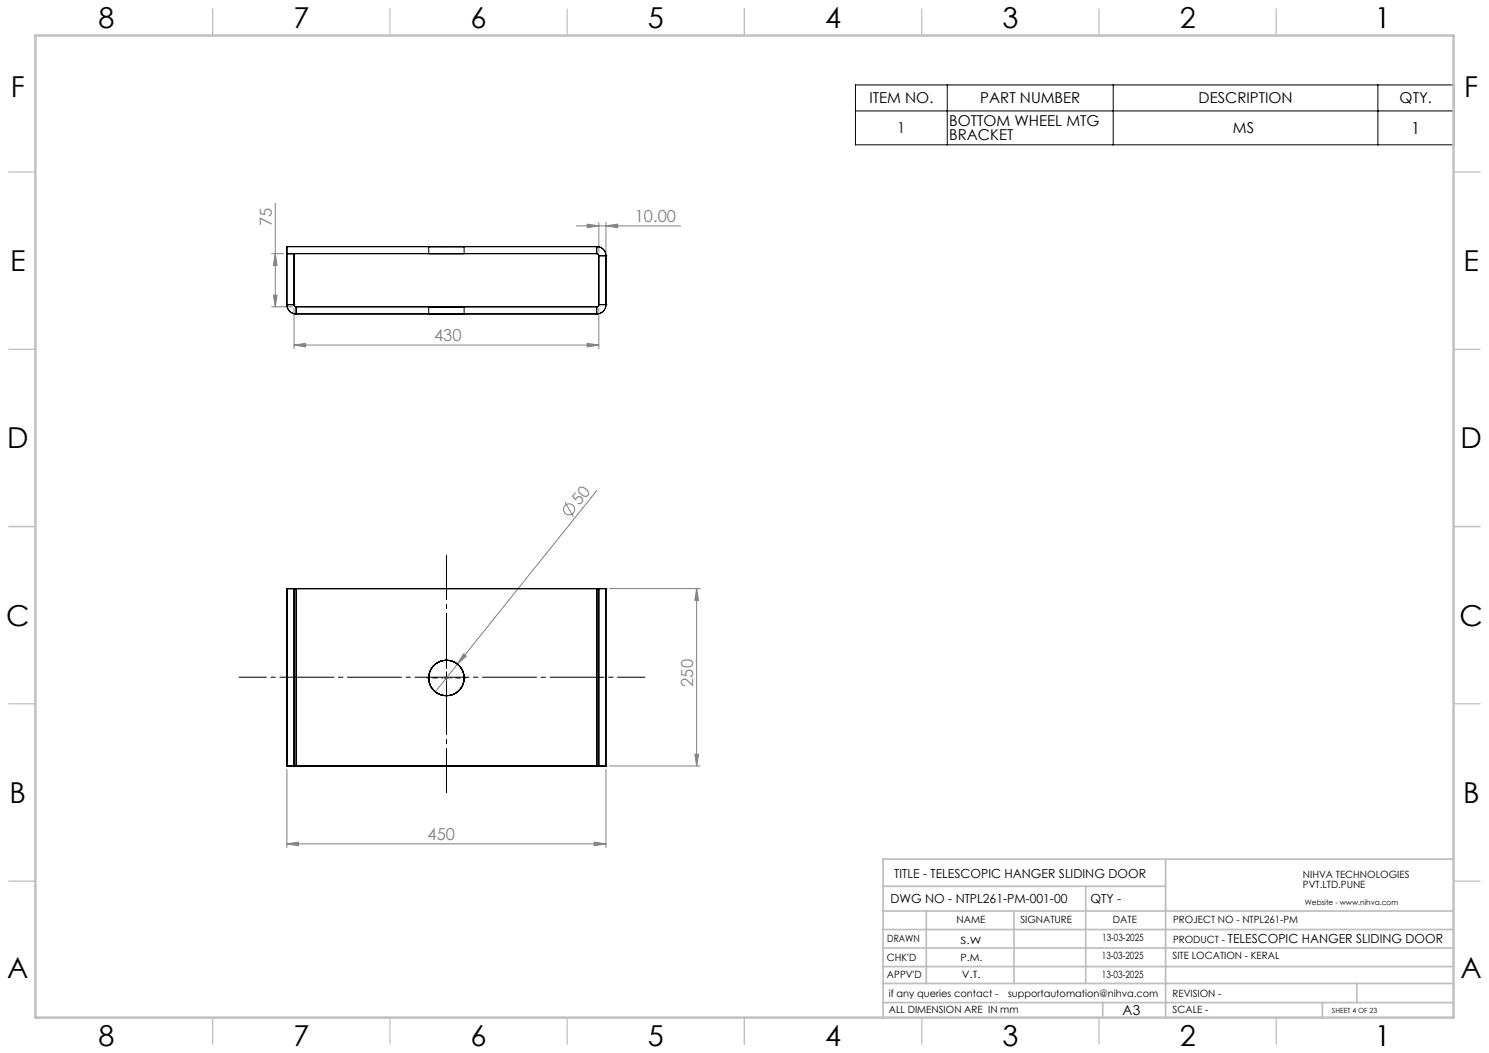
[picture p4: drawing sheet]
<svg xmlns="http://www.w3.org/2000/svg" width="420mm" height="297mm" viewBox="0 0 420 297" stroke-linecap="round" stroke-linejoin="round" font-family="sans-serif">
<g fill="none" stroke="#808080" stroke-width=".28">
<path d="M77.6 57.4v29.1M76.6 71.5h3.3M77.6 71.5l.5 3.4h-1zM162.6 63.7h29.3M165.6 63.2l3.3 .5-3.3 .5zM168.9 62.7v8.5M170.9 63.7l3.3-.5v1zM170.9 62.7v8.5M76.6 86.5h5.9M77.1 83.3h1l-.5 3.2zM82.9 97.3l3.3-.5v1.1zM82.9 87v11.4"/>
<path d="M82.9 97.3h86M165.6 96.8l3.3 .5-3.3 .6zM168.9 87v11.4M168.3 138.4l-39.3 48.9M159.3 141.6l2.4 4.1M171.9 166h25.6M196.5 166v50M196.5 166l.5 3.3h-1zM129 187.3l-6.2 7.8M130.7 184.4l.8 .7-2.5 2.2zM80.9 217v22M170.9 217v22"/>
<path d="M171.9 216h25.6M196 212.7h1l-.5 3.3zM80.9 238l3.3-.5v1zM80.9 238h90M167.6 237.5l3.3 .5-3.3 .5z"/>
<circle cx="160.5" cy="143.7" r="1.56"/>
</g>
<path d="M241.3 24h168.8v16.8h-168.8zM241.3 31.3h168.8M267.2 24v16.8M314 24v16.8M388.7 24v16.8M125.4 191.2h1M125.9 190.7v1" fill="none" stroke="#000" stroke-width=".28"/>
<path d="M125.9 156.6v67" fill="none" stroke="#000" stroke-width=".28" stroke-dasharray="15.2 1.3 1.3 1.3" stroke-dashoffset="2.7"/>
<path d="M67.4 191h114.5" fill="none" stroke="#000" stroke-width=".28" stroke-dasharray="15.2 1.3 1.3 1.3" stroke-dashoffset="7.5"/>
<path d="M124.9 191.2h-4.5M125.9 190.2v-4.5M125.9 192.2v4.5M126.9 191.2h4.5" fill="none" stroke="#000" stroke-width=".28" stroke-dasharray="15.2 1.3 1.3 1.3" stroke-dashoffset="14.9"/>
<g fill="none" stroke="#c0c0c0" stroke-width=".35">
<path d="M60 2.5v7.5M110 2.5v7.5M160 2.5v7.5M210 2.5v7.5M260 2.5v7.5M310 2.5v7.5M360 2.5v7.5M2.5 48.5h7.5M410 48.5h7.5M2.5 98.5h7.5M410 98.5h7.5M2.5 148.5h7.5"/>
<path d="M410 148.5h7.5M2.5 198.5h7.5M410 198.5h7.5M2.5 248.5h7.5M410 248.5h7.5M60 287v7.5M110 287v7.5M160 287v7.5M210 287v7.5M260 287v7.5M310 287v7.5M360 287v7.5"/>
</g>
<g fill="none" stroke="#c0c0c0" stroke-width=".5">
<path d="M249.1 257h160.9M249.1 250h79.7M261.3 257v20.4M286 257v20.4M306.2 250v27.4M328.8 242.3v44.7M410 242.3h-160.9v44.7M249.1 272.6h160.9M249.1 267.4h160.9M249.1 262.2h160.9M249.1 277.4h160.9M382.7 277.4v5.4"/>
<path d="M249.1 282.8h160.9M311 282.8v4.2M373 282.8v4.2"/>
</g>
<path d="M10 10h400v277h-400z" fill="none" stroke="#c0c0c0" stroke-width=".7"/>
<g fill="#808080">
<path d="M130.7 184.4l.8 .7-2.5 2.2z"/>
<path d="M80.9 238l3.3-.5v1zM167.6 237.5l3.3 .5-3.3 .5z"/>
<path d="M77.6 71.5l.5 3.4h-1zM77.1 83.3h1l-.5 3.2z"/>
<path d="M196.5 166l.5 3.3h-1zM196 212.7h1l-.5 3.3z"/>
<path d="M165.6 63.2l3.3 .5-3.3 .5zM170.9 63.7l3.3-.5v1z"/>
<path d="M82.9 97.3l3.3-.5v1.1zM165.6 96.8l3.3 .5-3.3 .6z"/>
</g>
<g fill="none" stroke="#000" stroke-width=".28">
<path d="M80.9 71.5h87.4M80.9 69.6h87.4M80.9 69.6v16.3M80.9 71.5h.1M80.9 69.6h.1M82.9 71.5v14.4M82.9 71.5h.1M120.9 71.5h10zM120.9 69.6h10zM120.9 69.6v1.9M130.9 69.6v1.9M168.3 71.5l.4 .1 .2 .5"/>
<path d="M168.3 69.6a2.57 2.57 0 0 1 2.6 2.5M168.3 69.6v1.9M168.3 71.5h.1M168.3 69.6h.1M168.9 72.1h2M168.9 72.1v13.8M168.9 72.1h.1M170.9 72.1v13.8M170.9 72.1h.1M80.9 85.9a2.57 2.57 0 0 0 2.6 2.6M80.9 85.9h2M80.9 85.9h.1"/>
<path d="M82.9 85.9l.3 .6h.3M82.9 85.9h.1M83.5 86.5v2M83.5 86.5h84.8M83.5 88.5h84.8M83.5 86.5h.1M83.5 88.5h.1M120.9 88.5h10zM120.9 86.5h10zM120.9 86.5v2M130.9 86.5v2M168.3 86.5v2"/>
<path d="M168.3 88.5h.1M168.3 86.5h.1M168.9 85.9l-.2 .6h-.4M168.9 85.9h2M168.9 85.9h.1M170.9 85.9a2.57 2.57 0 0 1-2.6 2.6M170.9 85.9h.1M80.9 166h.1M80.9 166h2.6M80.9 166v50M80.9 166h87.4M82.9 166h.1"/>
<path d="M82.9 166h.6M82.9 166v50M83.5 166h.1M83.5 166v50M168.3 166h.1M168.3 166h.6M168.3 166h2.6M168.3 166v50M168.9 166h.1M168.9 166v50M168.9 166h2M170.9 166h.1"/>
<path d="M170.9 166v50M80.9 216h.1M80.9 216h2.6M80.9 216h87.4M82.9 216h.1M82.9 216h.6M83.5 216h.1M168.3 216h.1M168.3 216h.6M168.3 216h2.6M168.9 216h.1M168.9 216h2"/>
<path d="M170.9 216h.1"/>
<circle cx="125.9" cy="191.2" r="5"/>
</g>
<g font-size="8.1">
<text x="27.8" y="8">8</text>
<text x="82.8" y="8">7</text>
<text x="132.8" y="8">6</text>
<text x="182.8" y="8">5</text>
<text x="232.8" y="8">4</text>
<text x="282.8" y="8">3</text>
<text x="332.8" y="8">2</text>
<text x="387.8" y="8">1</text>
<text x="3" y="27.2">F</text>
<text x="413" y="27.2">F</text>
<text x="2.8" y="76.5">E</text>
<text x="412.8" y="76.5">E</text>
<text x="2" y="126.5">D</text>
<text x="412" y="126.5">D</text>
<text x="1.7" y="176.5">C</text>
<text x="411.7" y="176.5">C</text>
<text x="2.7" y="226.5">B</text>
<text x="412.7" y="226.5">B</text>
<text x="2" y="275.7">A</text>
<text x="412" y="275.7">A</text>
<text x="27.8" y="295">8</text>
<text x="82.8" y="295">7</text>
<text x="132.8" y="295">6</text>
<text x="182.8" y="295">5</text>
<text x="232.8" y="295">4</text>
<text x="282.8" y="295">3</text>
<text x="332.8" y="295">2</text>
<text x="387.8" y="295">1</text>
</g>
<text font-size="4.7" x="398.1" y="37.7">1</text>
<g font-size="4.7" fill="#808080">
<text x="76.6" y="63.8" transform="rotate(-90 76.6 63.8)">75</text>
<text x="179" y="62.7">10.00</text>
<text x="122.4" y="96.3">430</text>
<text x="163.5" y="142.7" transform="rotate(-51 163.5 142.7)">50</text>
<text x="195.5" y="193.7" transform="rotate(-90 195.5 193.7)">250</text>
<text x="120.6" y="237">450</text>
</g>
<g font-size="4.2">
<text x="245.2" y="29.1">ITEM NO.</text>
<text x="276.5" y="29.1">PART NUMBER</text>
<text x="338.1" y="29.1">DESCRIPTION</text>
<text x="394.8" y="29.1">QTY.</text>
<text x="267.7" y="35.5">BOTTOM WHEEL MTG</text>
<text x="253.1" y="37.6">1</text>
<text x="267.7" y="39.6">BRACKET</text>
<text x="347.8" y="37.6">MS</text>
</g>
<text font-size="3.9" x="316.7" y="286.4">A3</text>
<g font-size="3.5">
<text x="252.2" y="247.7">TITLE - TELESCOPIC HANGER SLIDING DOOR</text>
<text x="251.2" y="254.8">DWG NO - NTPL261-PM-001-00</text>
<text x="307.6" y="254.8">QTY -</text>
<text x="346.3" y="266.1">TELESCOPIC HANGER SLIDING DOOR</text>
</g>
<g font-size="2.8">
<text x="367.5" y="247.7">NIHVA TECHNOLOGIES</text>
<text x="367.5" y="250.5">PVT.LTD.PUNE</text>
<text x="269.8" y="260.4">NAME</text>
<text x="287.8" y="260.4">SIGNATURE</text>
<text x="313.9" y="260.5">DATE</text>
<text x="330.9" y="260.5">PROJECT NO - NTPL261-PM</text>
<text x="250.3" y="265.7">DRAWN</text>
<text x="270.9" y="266.1">S.W</text>
<text x="310.9" y="265.5">13-03-2025</text>
<text x="330.9" y="266.1">PRODUCT -</text>
<text x="250.2" y="271.1">CHK'D</text>
<text x="250.2" y="275.8">APPV'D</text>
<text x="270.9" y="271.1">P.M.</text>
<text x="271.3" y="275.8">V.T.</text>
<text x="310.8" y="270.6">13-03-2025</text>
<text x="310.8" y="275.8">13-03-2025</text>
<text x="330.7" y="270.6">SITE LOCATION - KERAL</text>
<text x="250.7" y="281.1">if any queries contact -</text>
<text x="284.3" y="281.1">supportautomation@nihva.com</text>
<text x="330.7" y="281.1">REVISION -</text>
<text x="250.7" y="285.6">ALL DIMENSION ARE IN mm</text>
<text x="330.7" y="285.6">SCALE -</text>
</g>
<text font-size="2.1" x="368.1" y="255.1">Website - www.nihva.com</text>
<text font-size="2" x="375.7" y="285.6">SHEET 4 OF 23</text>
</svg>
